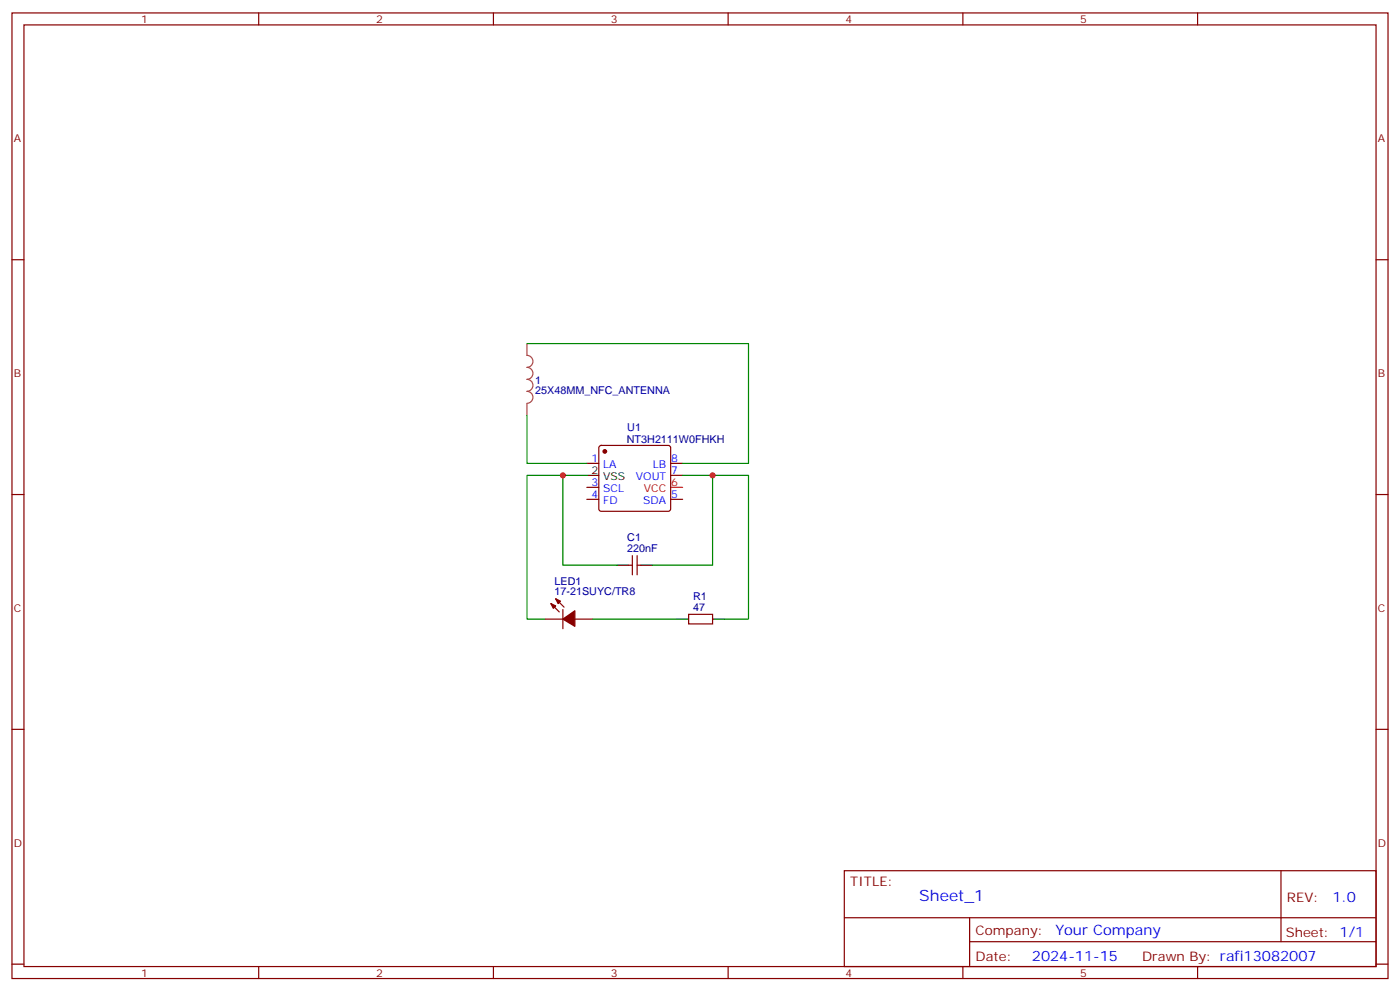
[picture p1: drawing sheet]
<svg xmlns="http://www.w3.org/2000/svg" width="412mm" height="292mm" viewBox="0 0 412 292" stroke-linecap="round" stroke-linejoin="round" font-family="sans-serif">
<g fill="none" stroke="#870000" stroke-width=".35">
<path d="M3.5 3.8h405.4v284.3h-405.4zM7.1 7.3h398.2v277.3h-398.2zM76.2 3.8v3.5M145.3 3.8v3.5M214.5 3.8v3.5M283.6 3.8v3.5M352.8 3.8v3.5M3.5 76.5h3.6M405.3 76.5h3.6M172.9 136.5h3.5M176.6 131.4l.5-.2h19.7l.5 .2 .3 .5v18l-.3 .5-.5 .2h-19.7l-.5-.3-.2-.4v-18zM197.6 136.5h3.5"/>
<path d="M197.6 140h3.5M3.5 145.6h3.6M172.9 147h3.5M172.9 143.5h3.5M197.6 147h3.5M405.3 145.6h3.6M162.3 177.7l2.4 2.5M163.7 176.3l2.5 2.5M165.8 179.5v5.6M185.2 166.4h1.1M186.3 163.6v5.7M187.7 163.6v5.7"/>
<path d="M187.7 166.4h1M160.5 182.3h5.3M169.3 182.3h5.3M202.8 180.9h7.1v2.8h-7.1zM3.5 214.8h3.6M405.3 214.8h3.6M248.7 256.4h156.6v28.2h-156.6zM377.3 256.4v20.9M248.7 270.2h156.5M285.6 277.3h119.6M285.6 270.2v14.2M3.5 283.9h3.6"/>
<path d="M76.2 284.6v3.5M145.3 284.6v3.5M214.5 284.6v3.5M283.6 284.6v3.5M352.8 284.6v3.5M405.3 283.9h3.6"/>
</g>
<path d="M197.6 143.5h3.5" fill="none" stroke="#f00" stroke-width=".35"/>
<path d="M172.9 140h3.5M181.7 166.4h3.5M188.7 166.4h3.6M199.3 182.3h3.5M209.9 182.3h3.5" fill="none" stroke="#000" stroke-width=".35"/>
<g fill="#870000" stroke="#870000" stroke-width=".35">
<path d="M162.3 177.7l1.4 .7-.7 .7z"/>
<path d="M163.7 176.3l1.4 .7-.7 .7z"/>
<path d="M165.8 182.3l3.5-2.5v4.6z"/>
<circle cx="178.2" cy="132.9" r=".53"/>
</g>
<path d="M155.2 101.2v3.4a1.76 1.76 0 0 1 1.8 1.8 1.76 1.76 0 0 1-1.8 1.8 1.76 1.76 0 0 1 1.8 1.7 1.76 1.76 0 0 1-1.8 1.8 1.76 1.76 0 0 1 1.8 1.8 1.76 1.76 0 0 1-1.8 1.7 1.76 1.76 0 0 1 1.8 1.8 1.76 1.76 0 0 1-1.8 1.8M155.2 118.9v3.4" fill="none" stroke="#a64a4a" stroke-width=".35"/>
<path d="M155.2 101.2h65.3v35.3h-19.4M155.2 122.3v14.2h17.7M165.8 140h7.1M201.1 140h8.8M181.7 166.4h-15.9v-26.4h-10.6v42.3h5.3M192.3 166.4h17.6v-26.4h10.6v42.3h-7.1M174.6 182.3h24.7" fill="none" stroke="#008700" stroke-width=".35"/>
<g fill="#c00">
<circle cx="209.9" cy="140" r=".88"/>
<circle cx="165.8" cy="140" r=".88"/>
</g>
<text font-size="4.6" fill="#00f" x="270.8" y="265.4">Sheet_1</text>
<g font-size="4.2" fill="#00f">
<text x="392.5" y="265.7">1.0</text>
<text x="310.9" y="275.2">Your Company</text>
<text x="304" y="283">2024-11-15</text>
</g>
<g font-size="3.9" fill="#800">
<text x="250.5" y="261">TITLE:</text>
<text x="379.1" y="265.7">REV:</text>
<text x="287.4" y="275.2">Company:</text>
<text x="378.7" y="275.8">Sheet: 1/1</text>
<text x="287.4" y="282.9">Date:</text>
<text x="336.4" y="282.9">Drawn By: rafi13082007</text>
</g>
<g font-size="3.2" fill="#800">
<text x="41.6" y="6.8">1</text>
<text x="110.8" y="6.8">2</text>
<text x="179.9" y="6.8">3</text>
<text x="249.1" y="6.8">4</text>
<text x="318.2" y="6.8">5</text>
<text x="4.1" y="41.9">A</text>
<text x="405.9" y="41.9">A</text>
<text x="4.1" y="111.1">B</text>
<text x="405.9" y="111.1">B</text>
<text x="4.1" y="180.2">C</text>
<text x="405.9" y="180.2">C</text>
<text x="4.1" y="249.3">D</text>
<text x="405.9" y="249.3">D</text>
<text x="41.6" y="287.6">1</text>
<text x="110.8" y="287.6">2</text>
<text x="179.9" y="287.6">3</text>
<text x="249.1" y="287.6">4</text>
<text x="318.2" y="287.6">5</text>
</g>
<g font-size="3.2" fill="#000080">
<text x="157.7" y="112.9">1</text>
<text x="157.7" y="116.1">25X48MM_NFC_ANTENNA</text>
<text x="184.7" y="130.5">NT3H2111W0FHKH</text>
<text x="184.8" y="127">U1</text>
<text x="184.8" y="159.4">C1</text>
<text x="184.8" y="162.6">220nF</text>
<text x="163.4" y="172.1">LED1</text>
<text x="163.4" y="175.3">17-21SUYC/TR8</text>
<text x="204.2" y="179.8">47</text>
<text x="204.2" y="176.7">R1</text>
</g>
<g font-size="3.2" fill="#00f">
<text x="174.2" y="136.1">1</text>
<text x="177.7" y="137.9">LA</text>
<text x="192.3" y="137.9">LB</text>
<text x="197.7" y="136.1">8</text>
<text x="174.2" y="143.2">3</text>
<text x="187.3" y="141.4">VOUT</text>
<text x="197.7" y="139.6">7</text>
<text x="174.2" y="146.7">4</text>
<text x="177.7" y="148.4">FD</text>
<text x="177.7" y="144.9">SCL</text>
<text x="189.5" y="148.4">SDA</text>
<text x="197.7" y="146.7">5</text>
</g>
<g font-size="3.2">
<text x="174.2" y="139.6">2</text>
<text x="177.7" y="141.4">VSS</text>
</g>
<g font-size="3.2" fill="#f00">
<text x="197.7" y="143.2">6</text>
<text x="189.6" y="144.9">VCC</text>
</g>
</svg>
